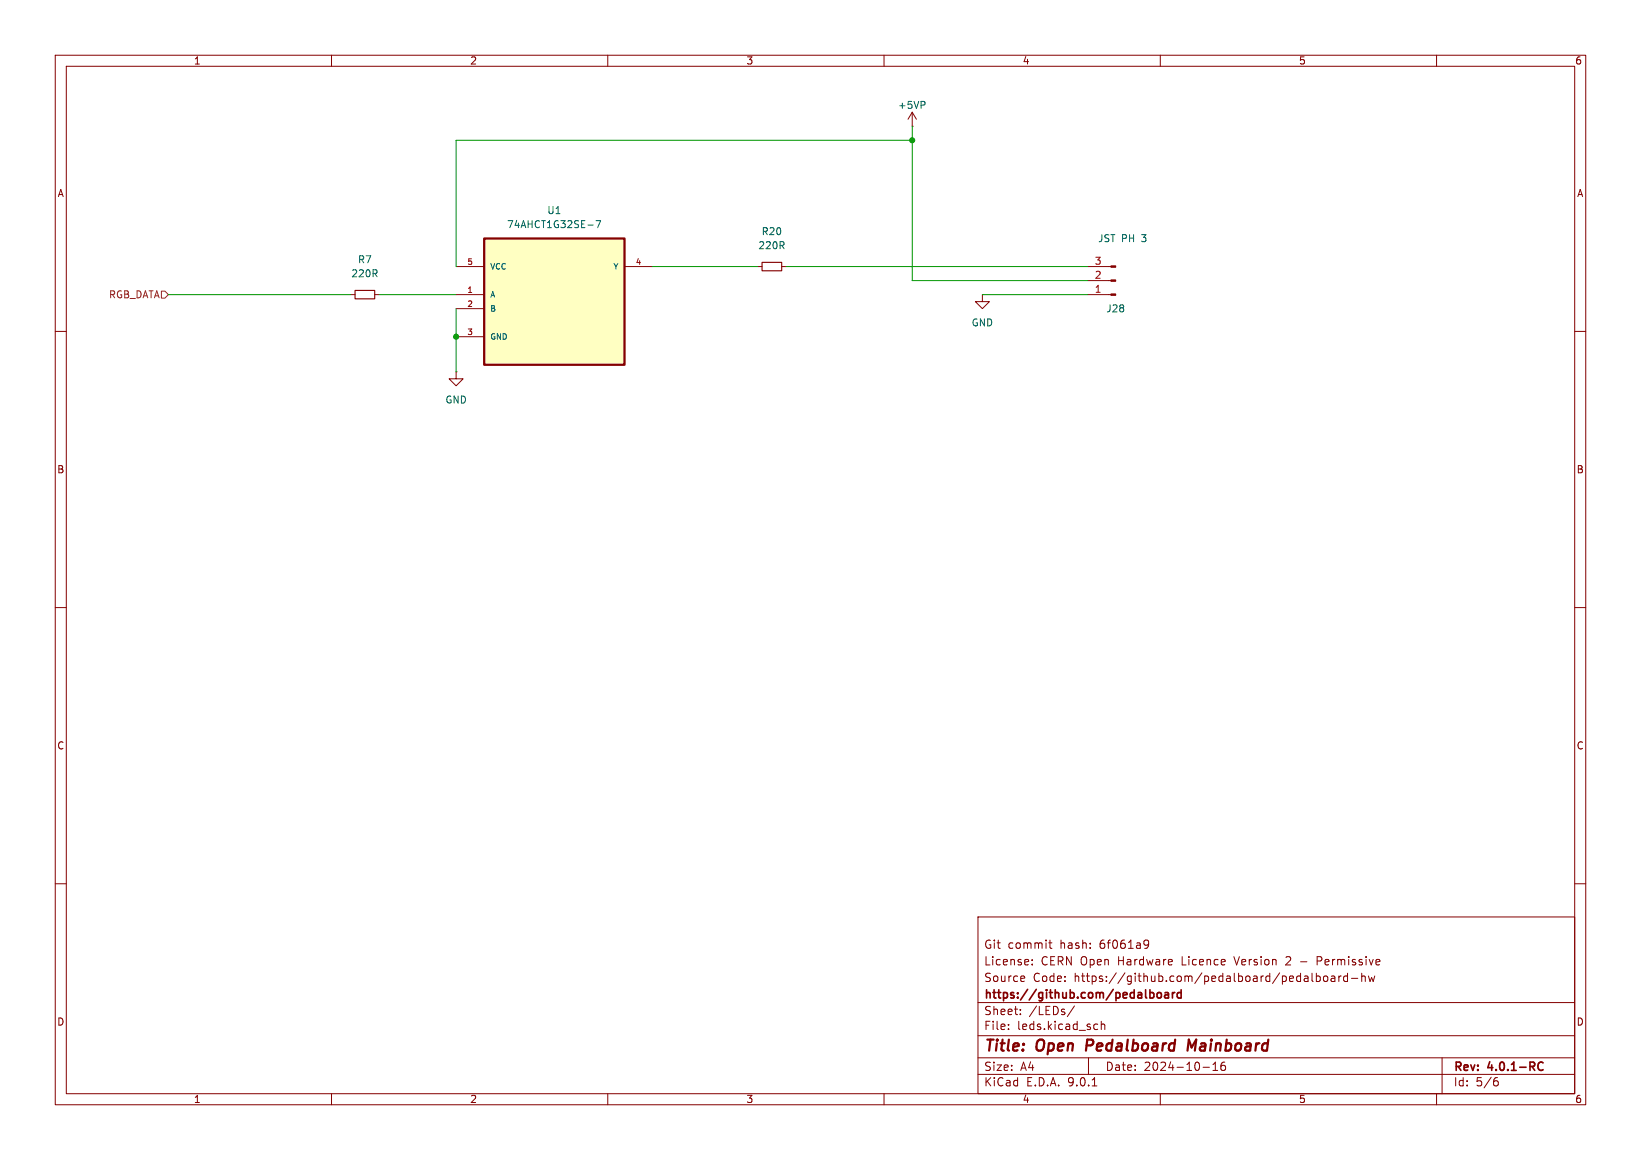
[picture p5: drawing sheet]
<svg xmlns="http://www.w3.org/2000/svg" width="297mm" height="210mm" viewBox="0 0 297 210" stroke-linecap="round" stroke-linejoin="round" font-family="sans-serif">
<g fill="none" stroke="#840000" stroke-width=".18">
<path d="M10 10h277v190h-277zM12 12h273v186h-273zM60 10v2M110 10v2M160 10v2M210 10v2M260 10v2M165.1 22.9h.1M165.1 20.3l-.8 1.3M165.1 20.3l.8 1.3M165.1 20.3v2.6M137.2 48.3h.7"/>
<path d="M141.5 48.3h.7M177.8 53.3v1.3h1.3l-1.3 1.3-1.3-1.3h1.3M177.8 53.3h.1M196.8 48.3h4.3M196.8 53.3h4.3M196.8 50.8h4.3M10 60h2M285 60h2M10 110h2M285 110h2M10 160h2M177 166h108v32h-108z"/>
<path d="M185.2 176.7l.3 .4-.8 .1M185.4 177.6l-.2 .1M186.8 174.6v.1M186.8 173.8v.1M189.8 170.7h.6M190 170.2v1.3l.4 .2M207.3 170.2l.5 .1a.99 .99 0 0 1-.3 1.4h-.3M207.9 170.8l-.3 .3h-.3M235.4 174.1h1.1M237.5 176.2v1.3l.2 .2M238.2 176.2v1.5M238.2 176.8l.5-.1 .3 .3v.4l-.2 .2h-.6"/>
<path d="M238.4 174h.6M239 173.2h-.6v1.5M239.6 176.8l.2-.1 .4 .1 .1 .6-.1 .2-.4 .1-.2-.1zM241 176.8h.5l.1 .9M241.6 177.1h-.5a.29 .29 0 0 0-.2 .3 .29 .29 0 0 0 .2 .3l.5-.1M242.3 176.7v1M242.7 176.7l-.2 .1-.2 .2M243.9 176.8l-.4-.1-.3 .3v.4l.1 .2h.6M243.9 176.2v1.5M244.6 177.1h1.1M246.5 176.8l.2-.1 .3 .1 .1 .9M246.5 176.2v1.5"/>
<path d="M247.7 176.7l.3 1 .2-.7 .3 .7 .3-1M285 160h2M60 198v2M110 198v2M160 198v2M177 194.5h108M177 191.5h108M177 187.5h108M177 181.5h108M182.5 186.3v.1M182.5 185.5v.1M184.7 183.6v.1"/>
<path d="M184.7 182.8v.1M194.5 182.1l-1.3 2M197 191.5v3M197.7 196.6h.8M198.2 185.4l.5 .1M198.7 186.3l-.5 .1M199.3 185.5l.2-.1 .4 .1 .1 .9M199.3 184.9v1.5M210 198v2M217.7 193.2h1.2M219.5 193.8h.9M219.5 192.7l.5-.4v1.5"/>
<path d="M221.7 192.3a.59 .59 0 0 0-.7 .6v.6l.1 .2 .4 .1 .2-.1 .1-.5-.1-.3h-.5l-.2 .3M260 198v2M261 191.5v6.5M270.6 195.7h.4l.2 .3-.1 .5-.5 .1M271 195.1l-.4 .1"/>
</g>
<path d="M208.6 179.7l.2 .3v.4l-.2 .3M209.6 179.8l.3-.1 .3 .3v.4l-.3 .3-.3-.1-.2-.2v-.4zM210.8 179.8h.6l.1 .9M212.2 179.7v1M212.6 179.7l-.3 .1-.1 .2M213.8 179.8l-.5-.1-.2 .3v.4l.1 .2h.6M213.8 179.2v1.5M211.5 180l-.5 .1a.29 .29 0 0 0-.2 .3 .29 .29 0 0 0 .2 .3l.5-.1M278.3 193.1a.56 .56 0 0 0 .3 .6 .56 .56 0 0 0 .7-.1M279.3 192.4h-.1a.58 .58 0 0 0-.6 0 .58 .58 0 0 0-.3 .5" fill="none" stroke="#840000" stroke-width=".3"/>
<path d="M196.8 188.2l-.3 2M216.5 188.2l-.8 1.4-.5-1.4-.3 2" fill="none" stroke="#840000" stroke-width=".4"/>
<path d="M167.3 18.4l.1 .2-.1 .4" fill="none" stroke="#006464" stroke-width=".18"/>
<path d="M137.9 47.5h3.6v1.5h-3.6z" fill="none" stroke="#840000" stroke-width=".2"/>
<g fill="#840000" stroke="#840000" stroke-width=".18">
<path d="M201.1 53.2h.8v.3h-.8z"/>
<path d="M201.1 50.7h.8v.2h-.8z"/>
<path d="M201.1 48.1h.8v.3h-.8z"/>
</g>
<path d="M87.6 43.2h25.4v22.8h-25.4z" fill="#ffffc2"/>
<path d="M87.6 43.2h25.4v22.8h-25.4z" fill="none" stroke="#840000" stroke-width=".41"/>
<path d="M63.5 53.3h.8M67.8 53.3h.8M82.5 48.3h5.1M82.5 53.3h5.1M82.5 55.9h5.1M113 48.3h5.1M82.5 67.3v1.3h1.3l-1.3 1.3-1.2-1.3h1.2M82.5 67.3h.1M82.5 61h5.1" fill="none" stroke="#840000" stroke-width=".18"/>
<path d="M107.9 39.9h.8l-.5 1.3M106.4 40.7h1" fill="none" stroke="#006464" stroke-width=".18"/>
<path d="M64.3 52.6h3.5v1.5h-3.5z" fill="none" stroke="#840000" stroke-width=".2"/>
<path d="M29.2 52.7h.6l.7 .6-.7 .7h-.6z" fill="none" stroke="#725600" stroke-width=".18"/>
<path d="M165.1 25.4h-82.6v22.9M165.1 22.9v27.9h31.7M30.5 53.3h33M68.6 53.3h13.9M82.5 55.9v11.4M118.1 48.3h19.1M142.2 48.3h54.6M177.8 53.3h19" fill="none" stroke="#009600" stroke-width=".18"/>
<g fill="#009600" stroke="#009600" stroke-width=".18">
<circle cx="82.5" cy="61" r=".46"/>
<circle cx="165.1" cy="25.4" r=".46"/>
</g>
<g font-size="2.8" fill="#840000">
<text x="178" y="190.9">Title:</text>
<text x="187.7" y="190.9">Open</text>
<text x="197.4" y="190.9">Pedalboard</text>
<text x="216.6" y="190.9">Mainboard</text>
</g>
<g font-size="2.1" fill="#840000">
<text x="178" y="172">Git</text>
<text x="182.4" y="172">commit</text>
<text x="191.9" y="172">hash:</text>
<text x="199.2" y="172">6f061a9</text>
<text x="178" y="178">Source</text>
<text x="178" y="175">License:</text>
<text x="186.9" y="178">Code:</text>
<text x="188.4" y="175">CERN Open</text>
<text x="194.5" y="178">https://github.com/pedalboard/pedalboard-hw</text>
<text x="202.5" y="175">Hardware</text>
<text x="214.1" y="175">Licence</text>
<text x="223.9" y="175">Version</text>
<text x="233.3" y="175">2</text>
<text x="239.2" y="175">Permissive</text>
<text x="178" y="184">Sheet:</text>
<text x="178" y="181.2">https://github.com/pedalboard</text>
<text x="186.2" y="184">/LEDs/</text>
<text x="178" y="186.7">File:</text>
<text x="184.1" y="186.7">leds.kicad_sch</text>
<text x="178" y="196.9">KiCad</text>
<text x="178" y="194.1">Size:</text>
<text x="184.7" y="194.1">A4</text>
<text x="185.7" y="196.9">E.D.A.</text>
<text x="193.3" y="196.9">9.0.1</text>
<text x="200" y="194.1">Date:</text>
<text x="207" y="194.1">2024-10-16</text>
<text x="263" y="194.3">Rev:</text>
<text x="263" y="196.9">Id:</text>
<text x="267.1" y="196.9">5/6</text>
<text x="269.4" y="194.3">4.0.1-RC</text>
</g>
<g font-size="1.8" fill="#840000">
<text x="35" y="11.9">1</text>
<text x="85" y="11.9">2</text>
<text x="135" y="11.9">3</text>
<text x="185" y="11.9">4</text>
<text x="235" y="11.9">5</text>
<text x="285" y="11.9">6</text>
<text x="10.3" y="35.9">A</text>
<text x="285.3" y="35.9">A</text>
<text x="10.3" y="85.9">B</text>
<text x="285.3" y="85.9">B</text>
<text x="10.3" y="135.9">C</text>
<text x="285.3" y="135.9">C</text>
<text x="10.3" y="185.9">D</text>
<text x="285.3" y="185.9">D</text>
<text x="35" y="199.9">1</text>
<text x="85" y="199.9">2</text>
<text x="135" y="199.9">3</text>
<text x="185" y="199.9">4</text>
<text x="235" y="199.9">5</text>
<text x="285" y="199.9">6</text>
</g>
<g font-size="1.8" fill="#006464">
<text x="162.4" y="19.9">+5VP</text>
<text x="91.7" y="41.5">74AHCT1G32SE-7</text>
<text x="99" y="39">U1</text>
<text x="64.7" y="47.9">R7</text>
<text x="137.1" y="45.3">220R</text>
<text x="137.8" y="42.8">R20</text>
<text x="198.7" y="44">JST PH</text>
<text x="206.7" y="44">3</text>
<text x="63.5" y="50.4">220R</text>
<text x="175.8" y="59.3">GND</text>
<text x="200.1" y="56.7">J28</text>
<text x="80.5" y="73.3">GND</text>
</g>
<g font-size="1.8" fill="#a90000">
<text x="198" y="53.1">1</text>
<text x="198" y="50.5">2</text>
<text x="198" y="48">3</text>
</g>
<text font-size="1.8" fill="#725600" x="19.6" y="54.2">RGB_DATA</text>
<g font-size="1.4" fill="#a90000">
<text x="84.5" y="48">5</text>
<text x="84.5" y="53.1">1</text>
<text x="115" y="48">4</text>
<text x="84.5" y="55.6">2</text>
<text x="84.5" y="60.7">3</text>
</g>
<g font-size="1.4" fill="#006464">
<text x="88.6" y="49">VCC</text>
<text x="110.9" y="49">Y</text>
<text x="88.6" y="54.1">A</text>
<text x="88.6" y="56.6">B</text>
<text x="88.6" y="61.7">GND</text>
</g>
</svg>
